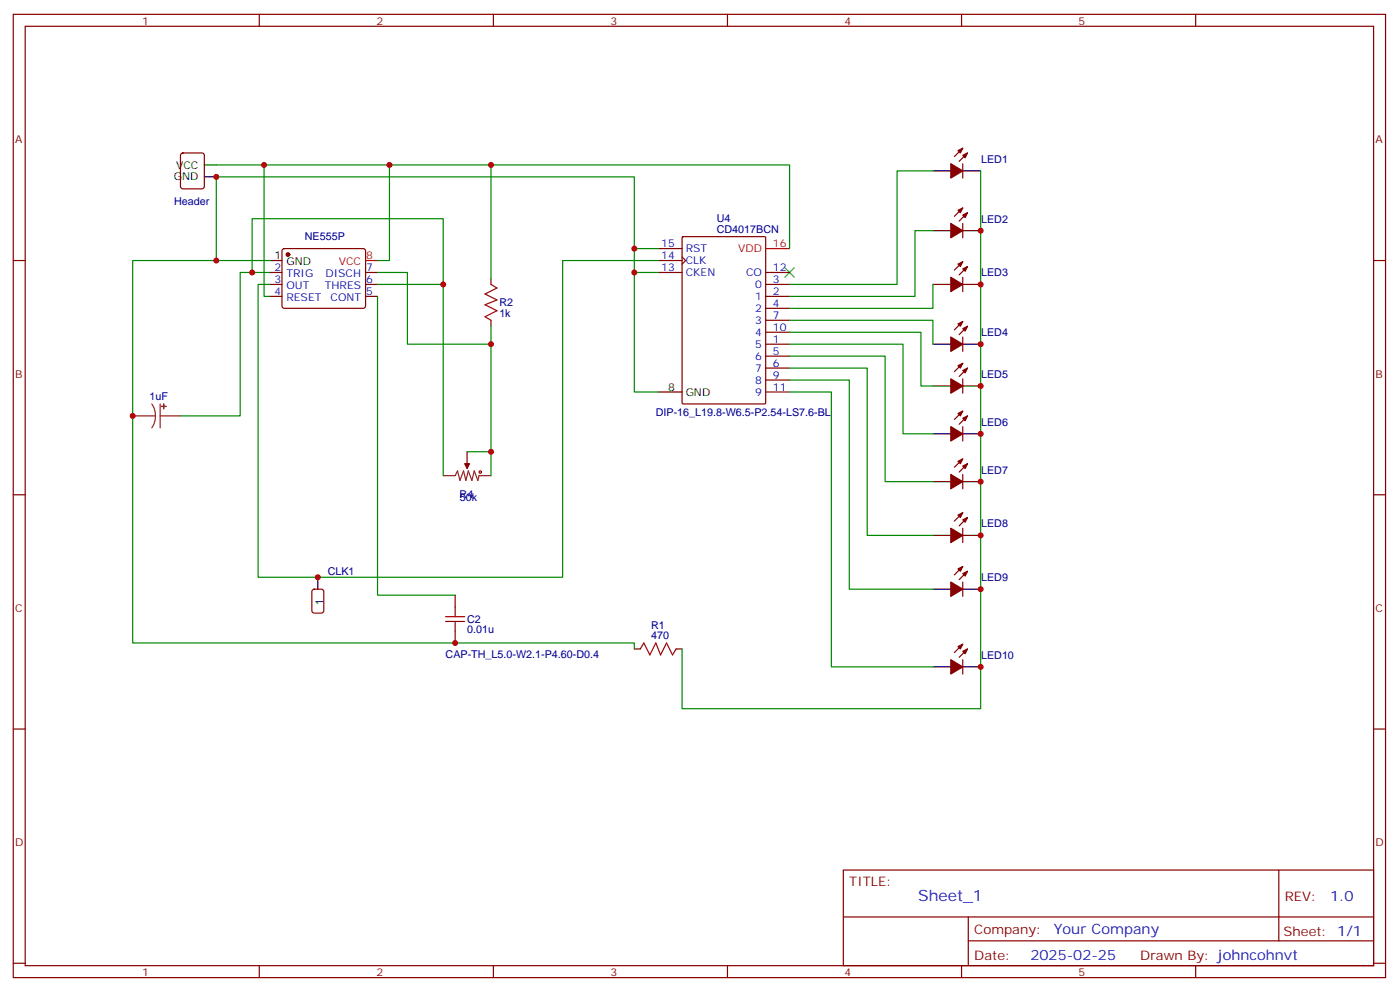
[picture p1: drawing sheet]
<svg xmlns="http://www.w3.org/2000/svg" width="414mm" height="293mm" viewBox="0 0 414 293" stroke-linecap="round" stroke-linejoin="round" font-family="sans-serif">
<g fill="none" stroke="#870000" stroke-width=".35">
<path d="M3.9 4.2h405.4v284.4h-405.4zM7.4 7.8h398.3v277.2h-398.3zM76.6 4.2v3.6M145.7 4.2v3.6M214.9 4.2v3.6M284 4.2v3.6M353.2 4.2v3.6M53.5 45.4l.5-.2h5.7l.6 .4 .1 9.4-.5 .7h-5.9l-.6-.4-.1-9.4zM284.4 48.3v4.3M284.4 43.7l-2.5 2.5M285.8 45.2l-2.5 2.4M3.9 76.9h3.5"/>
<path d="M83.5 73.6l.5-.2h23.3l.5 .2 .2 .5-.1 16.5-.6 .4h-23.6l-.4-.7v-16.2zM194.4 76.9h7.1M194.4 73.4h7.1M201.5 75.8l1 1.1-1 1.1M201.5 70l.3-.2h24l.3 .2 .1 48.9-.2 .3h-24.2l-.3-.2zM284.4 66v4.2M284.4 61.4l-2.5 2.5M284.4 77.3l-2.5 2.4M285.8 62.8l-2.5 2.5M285.8 78.7l-2.5 2.4M405.7 76.9h3.6M79.8 87.5h3.5"/>
<path d="M79.8 84h3.5M79.8 80.4h3.5M108 87.5h3.5M108 84h3.5M108 80.4h3.5M145 82.2v1.8M145 94.5v1.8M194.4 80.4h7.1M226.2 87.5h7M226.2 84h7M226.2 91h7M226.2 94.5h7"/>
<path d="M226.2 98.1h7M226.2 80.4h7M284.4 81.8v4.3M284.4 99.5v4.2M284.4 94.9l-2.5 2.5M285.8 96.3l-2.5 2.5M226.2 101.6h7M226.2 105.1h7M226.2 108.7h7M226.2 112.2h7M226.2 115.7h7M284.4 111.8v4.3"/>
<path d="M284.4 107.2l-2.5 2.5M285.8 108.7l-2.5 2.4M138 133.3v3.6M284.4 125.9v4.3M284.4 121.4l-2.5 2.4M284.4 135.5l-2.5 2.4M285.8 122.8l-2.5 2.4M285.8 136.9l-2.5 2.4M3.9 146h3.5M284.4 140.1v4.2M284.4 155.9v4.3M284.4 151.3l-2.5 2.5"/>
<path d="M285.8 152.8l-2.5 2.4M405.7 146h3.6M134.4 175.7v3.5M284.4 171.8v4.2M284.4 167.2l-2.5 2.5M285.8 168.6l-2.5 2.5M134.4 186.3v3.5M187.4 191.6h1.7M199.7 191.6h1.8M284.4 194.7v4.3M284.4 190.1l-2.5 2.5M285.8 191.6l-2.5 2.4"/>
<path d="M3.9 215.2h3.5M405.7 215.2h3.6M249.1 256.8h156.6v28.2h-156.6zM377.7 256.8v20.9M249.1 270.7h156.5M286 277.7h119.6M286 270.7v14.1M3.9 284.3h3.5M76.6 285v3.6M145.7 285v3.6M214.9 285v3.6M284 285v3.6"/>
<path d="M353.2 285v3.6M405.7 284.3h3.6"/>
</g>
<g fill="none" stroke="#a10000" stroke-width=".35">
<path d="M145 84l1.8 1-3.5 1.8 3.5 1.7-3.5 1.5 3.5 1.7-3.5 1.8 1.7 1M134.4 179.2v2.8M131.6 183.4h5.7M131.6 182h5.7M134.4 183.4v2.9M189.1 191.6l1.1-1.8 1.7 3.5 1.8-3.5 1.4 3.5 1.8-3.5 1.7 3.5 1.1-1.7"/>
<circle cx="141.9" cy="139.3" r=".35"/>
</g>
<path d="M231.8 79l2.8 2.8M234.6 79l-2.8 2.8" fill="none" stroke="#3c3" stroke-width=".35"/>
<g fill="none" stroke="#000" stroke-width=".35">
<path d="M60.4 52.2h3.5M60.4 48.7h3.5M275.6 50.4h5.2M284.4 50.4h5.3M79.8 76.9h3.5M275.6 68.1h5.2M284.4 68.1h5.3M275.6 84h5.2M284.4 84h5.3M194.4 115.7h7.1M275.6 101.6h5.2M275.6 113.9h5.2"/>
<path d="M284.4 101.6h5.3M284.4 113.9h5.3M275.6 128.1h5.2M284.4 128.1h5.3M275.6 142.2h5.2M275.6 158h5.2M284.4 142.2h5.3M284.4 158h5.3M93.9 170.4v3.5M275.6 173.9h5.2M284.4 173.9h5.3M275.6 196.8h5.2"/>
<path d="M284.4 196.8h5.3"/>
</g>
<path d="M108 76.9h3.5M226.2 73.4h7" fill="none" stroke="#f00" stroke-width=".35"/>
<path d="M92.3 174.1l.5-.2h2.1l.7 .5v5.9l-.4 .6-2.4 .1-.6-.5-.1-5.9z" fill="none" stroke="#900" stroke-width=".35"/>
<path d="M44.8 119.2l.9 1.7 .2 1.9M47.3 119.2v7.1M39.2 122.8h6.7M45.9 122.8l-.2 1.8-.9 1.7M47.3 122.8h6M138 136.9v1.4M130.9 140.4h3.5l.7-1.4 .8 2.8 1-2.8 .7 2.8 .7-2.8 1.1 2.8 .7-2.8 1 2.8 .4-1.4h3.5" fill="none" stroke="#8c2424" stroke-width=".35"/>
<g fill="#870000" stroke="#870000" stroke-width=".35">
<path d="M137.3 136.9h1.4l-.7 1.4z"/>
<path d="M283 44.5l1.4-.8-.7 1.5z"/>
<path d="M284.4 45.9l1.4-.7-.7 1.4z"/>
<path d="M280.8 48.3l3.6 2.1-3.6 2.2z"/>
<path d="M283 62.1l1.4-.7-.7 1.4z"/>
<path d="M284.4 63.5l1.4-.7-.7 1.4z"/>
<path d="M280.8 66l3.6 2.1-3.6 2.1z"/>
<path d="M283 78l1.4-.7-.7 1.4z"/>
<path d="M284.4 79.4l1.4-.7-.7 1.4z"/>
<path d="M280.8 81.8l3.6 2.2-3.6 2.1z"/>
<path d="M283 95.6l1.4-.7-.7 1.4z"/>
<path d="M284.4 97l1.4-.7-.7 1.4z"/>
<path d="M280.8 99.5l3.6 2.1-3.6 2.1z"/>
<path d="M283 107.9l1.4-.7-.7 1.5z"/>
<path d="M284.4 109.4l1.4-.7-.7 1.4z"/>
<path d="M280.8 111.8l3.6 2.1-3.6 2.2z"/>
<path d="M283 122.1l1.4-.7-.7 1.4z"/>
<path d="M284.4 123.5l1.4-.7-.7 1.4z"/>
<path d="M280.8 125.9l3.6 2.2-3.6 2.1z"/>
<path d="M283 136.2l1.4-.7-.7 1.4z"/>
<path d="M284.4 137.6l1.4-.7-.7 1.4z"/>
<path d="M280.8 140.1l3.6 2.1-3.6 2.1z"/>
<path d="M283 152l1.4-.7-.7 1.5z"/>
<path d="M284.4 153.5l1.4-.7-.7 1.4z"/>
<path d="M280.8 155.9l3.6 2.1-3.6 2.2z"/>
<path d="M283 167.9l1.4-.7-.7 1.4z"/>
<path d="M284.4 169.3l1.4-.7-.7 1.4z"/>
<path d="M280.8 171.8l3.6 2.1-3.6 2.1z"/>
<path d="M283 190.9l1.4-.8-.7 1.5z"/>
<path d="M284.4 192.3l1.4-.7-.7 1.4z"/>
<path d="M280.8 194.7l3.6 2.1-3.6 2.2z"/>
<circle cx="85.1" cy="75.1" r=".53"/>
</g>
<g fill="#8c2424" stroke="#8c2424" stroke-width=".35">
<path d="M48.3 119.2l.1 1.5z"/>
<path d="M47.7 119.9l1.4 .1z"/>
</g>
<g fill="none" stroke="#008700" stroke-width=".35">
<path d="M63.9 48.7h169.3v24.7M78 48.7v38.8h1.8M115 48.7v28.2h-3.5M145 48.7v33.5M275.6 50.4h-10.6v33.6h-31.8M289.7 50.4v158.8h-88.2v-17.6M63.9 76.9h-24.7v112.9h148.2v1.8M79.8 76.9h-15.9v-24.7h123.5v63.5h7M187.4 73.4h7M194.4 76.9h-28.2v93.5h-90v-86.4h3.6M275.6 68.1h-5.3v19.4h-37.1M74.5 80.4v-15.8h56.4v19.4"/>
<path d="M79.8 80.4h-8.9v42.4h-17.6M111.5 80.4h8.8v21.2h24.7M111.5 84h19.4v56.4M111.5 87.5v88.2h22.9M145 96.3v44.1M187.4 80.4h7M233.2 94.5h42.4v7.1M233.2 98.1h38.8v15.8h3.6M275.6 84v7h-42.4M233.2 101.6h33.5v26.5h8.9M233.2 105.1h28.2v37.1h14.2M233.2 108.7h23v49.3h19.4"/>
<path d="M233.2 112.2h17.7v61.7h24.7M233.2 115.7h12.4v81.1h30M138 133.3h7"/>
</g>
<g fill="#c00">
<circle cx="78" cy="48.7" r=".88"/>
<circle cx="115" cy="48.7" r=".88"/>
<circle cx="145" cy="48.7" r=".88"/>
<circle cx="145" cy="101.6" r=".88"/>
<circle cx="130.9" cy="84" r=".88"/>
<circle cx="74.5" cy="80.4" r=".88"/>
<circle cx="93.9" cy="170.4" r=".88"/>
<circle cx="63.9" cy="52.2" r=".88"/>
<circle cx="187.4" cy="73.4" r=".88"/>
<circle cx="187.4" cy="80.4" r=".88"/>
<circle cx="63.9" cy="76.9" r=".88"/>
<circle cx="39.2" cy="122.8" r=".88"/>
<circle cx="134.4" cy="189.8" r=".88"/>
<circle cx="289.7" cy="68.1" r=".88"/>
<circle cx="289.7" cy="84" r=".88"/>
<circle cx="289.7" cy="101.6" r=".88"/>
<circle cx="289.7" cy="113.9" r=".88"/>
<circle cx="289.7" cy="128.1" r=".88"/>
<circle cx="289.7" cy="142.2" r=".88"/>
<circle cx="289.7" cy="158" r=".88"/>
<circle cx="289.7" cy="173.9" r=".88"/>
<circle cx="289.7" cy="196.8" r=".88"/>
<circle cx="145" cy="133.3" r=".88"/>
</g>
<text font-size="4.6" fill="#00f" x="271.2" y="265.8">Sheet_1</text>
<g font-size="4.2" fill="#00f">
<text x="392.9" y="266.1">1.0</text>
<text x="311.3" y="275.6">Your Company</text>
<text x="304.3" y="283.4">2025-02-25</text>
</g>
<g font-size="3.9" fill="#800">
<text x="250.9" y="261.4">TITLE:</text>
<text x="379.5" y="266.1">REV:</text>
<text x="287.8" y="275.6">Company:</text>
<text x="379.1" y="276.2">Sheet: 1/1</text>
<text x="287.8" y="283.3">Date:</text>
<text x="336.8" y="283.4">Drawn By: johncohnvt</text>
</g>
<g font-size="3.2" fill="#800">
<text x="42" y="7.2">1</text>
<text x="111.2" y="7.2">2</text>
<text x="180.3" y="7.2">3</text>
<text x="249.4" y="7.2">4</text>
<text x="318.6" y="7.2">5</text>
<text x="4.4" y="42.3">A</text>
<text x="406.3" y="42.3">A</text>
<text x="4.4" y="111.5">B</text>
<text x="406.3" y="111.5">B</text>
<text x="4.4" y="180.6">C</text>
<text x="406.3" y="180.6">C</text>
<text x="4.4" y="249.8">D</text>
<text x="406.3" y="249.8">D</text>
<text x="42" y="288">1</text>
<text x="111.2" y="288">2</text>
<text x="180.3" y="288">3</text>
<text x="249.4" y="288">4</text>
<text x="318.6" y="288">5</text>
</g>
<g font-size="3.2">
<text x="51.3" y="53.3">GND</text>
<text x="52" y="49.7">VCC</text>
<text x="81.1" y="76.6">1</text>
<text x="84.6" y="78.3">GND</text>
<text x="197.3" y="115.4">8</text>
<text x="202.5" y="116.8">GND</text>
<text x="95.5" y="178.5" transform="rotate(-90 95.5 178.5)">1</text>
</g>
<g font-size="3.2" fill="#000080">
<text x="289.8" y="48.1">LED1</text>
<text x="51.4" y="60.6">Header</text>
<text x="211.7" y="65.5">U4</text>
<text x="289.8" y="65.7">LED2</text>
<text x="90.1" y="71">NE555P</text>
<text x="211.7" y="68.7">CD4017BCN</text>
<text x="289.8" y="81.6">LED3</text>
<text x="147.5" y="93.5">1k</text>
<text x="147.5" y="90.4">R2</text>
<text x="289.8" y="99.2">LED4</text>
<text x="289.8" y="111.6">LED5</text>
<text x="44.1" y="118.2">1uF</text>
<text x="193.7" y="122.8">DIP-16_L19.8-W6.5-P2.54-LS7.6-BL</text>
<text x="289.8" y="125.7">LED6</text>
<text x="289.8" y="139.8">LED7</text>
<text x="135.8" y="146.9">R4</text>
<text x="135.9" y="147.8">50k</text>
<text x="289.8" y="155.7">LED8</text>
<text x="96.8" y="169.8">CLK1</text>
<text x="289.8" y="171.5">LED9</text>
<text x="138" y="183.9">C2</text>
<text x="192.3" y="185.6">R1</text>
<text x="138" y="187">0.01u</text>
<text x="192.3" y="188.7">470</text>
<text x="131.6" y="194.1">CAP-TH_L5.0-W2.1-P4.60-D0.4</text>
<text x="289.8" y="194.5">LED10</text>
</g>
<g font-size="3.2" fill="#f00">
<text x="108.2" y="76.6">8</text>
<text x="218" y="74.4">VDD</text>
<text x="228.3" y="73">16</text>
<text x="100.1" y="78.3">VCC</text>
</g>
<g font-size="3.2" fill="#00f">
<text x="195.3" y="73">15</text>
<text x="195.3" y="76.6">14</text>
<text x="202.5" y="74.4">RST</text>
<text x="202.5" y="78">CLK</text>
<text x="81.1" y="80.1">2</text>
<text x="81.1" y="83.6">3</text>
<text x="84.6" y="81.8">TRIG</text>
<text x="96.1" y="81.8">DISCH</text>
<text x="108.2" y="83.6">6</text>
<text x="108.2" y="80.1">7</text>
<text x="195.3" y="80.1">13</text>
<text x="202.5" y="81.5">CKEN</text>
<text x="220.4" y="81.5">CO</text>
<text x="228.3" y="83.6">3</text>
<text x="228.3" y="80.1">12</text>
<text x="81.1" y="87.1">4</text>
<text x="84.6" y="85.4">OUT</text>
<text x="84.6" y="88.9">RESET</text>
<text x="96" y="85.4">THRES</text>
<text x="97.6" y="88.9">CONT</text>
<text x="108.2" y="87.1">5</text>
<text x="223.1" y="88.5">1</text>
<text x="223.1" y="85">0</text>
<text x="228.3" y="87.1">2</text>
<text x="223.1" y="92.1">2</text>
<text x="223.1" y="95.6">3</text>
<text x="228.3" y="90.7">4</text>
<text x="228.3" y="94.2">7</text>
<text x="223.1" y="99.1">4</text>
<text x="228.3" y="101.2">1</text>
<text x="228.3" y="97.7">10</text>
<text x="223.1" y="102.7">5</text>
<text x="223.1" y="106.2">6</text>
<text x="228.3" y="104.8">5</text>
<text x="223.1" y="109.7">7</text>
<text x="223.1" y="113.2">8</text>
<text x="228.3" y="108.3">6</text>
<text x="228.3" y="111.8">9</text>
<text x="223.1" y="116.8">9</text>
<text x="228.3" y="115.4">11</text>
</g>
</svg>
